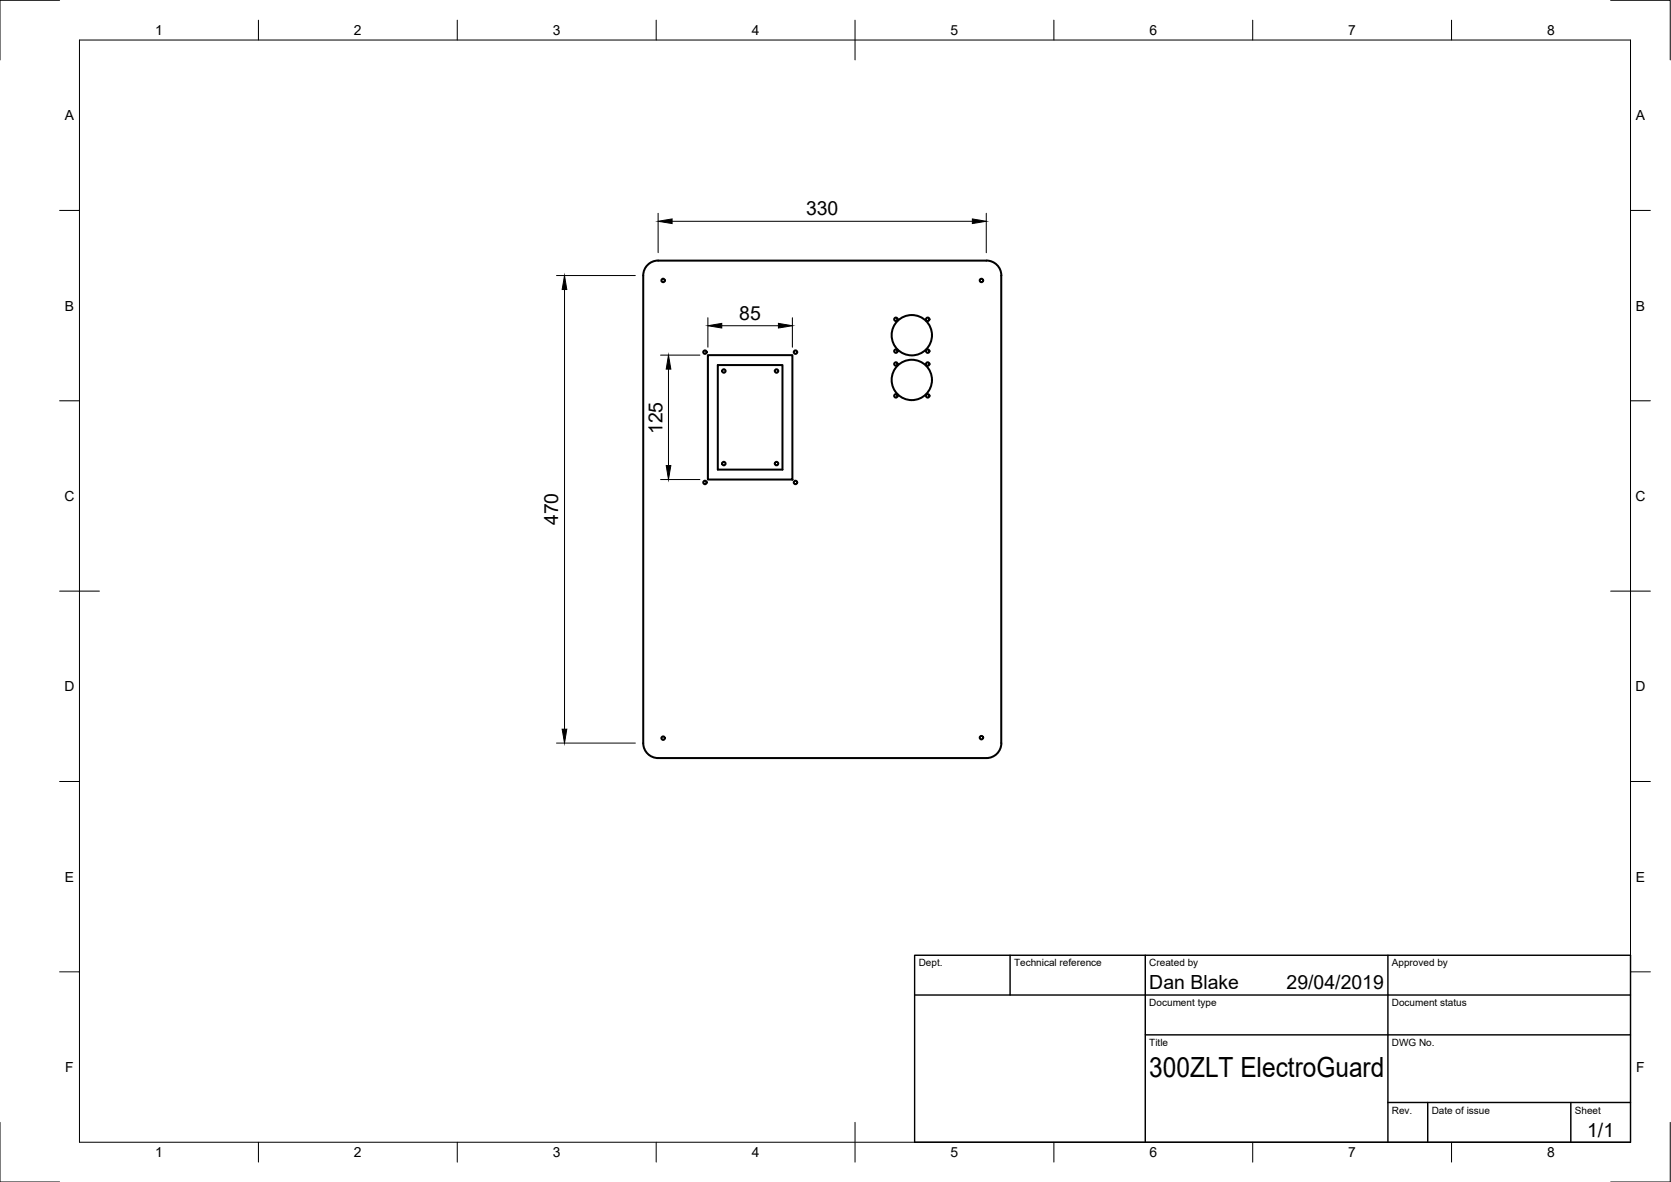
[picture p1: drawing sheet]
<svg xmlns="http://www.w3.org/2000/svg" width="420mm" height="297mm" viewBox="0 0 420 297" stroke-linecap="round" stroke-linejoin="round" font-family="sans-serif">
<!-- layer: Visible -->
<g fill="none" stroke="#000" stroke-width=".51">
<path d="M161.7 69.2v117.5a3.8 3.8 0 0 0 3.8 3.8h82.5M248 65.5h-82.5a3.8 3.8 0 0 0-3.8 3.7M248 65.5a3.8 3.8 0 0 1 3.8 3.7M251.8 69.2v117.5a3.8 3.8 0 0 1-3.8 3.8M178 89.2h21.2v31.3h-21.2zM180.5 91.7h16.2v26.3h-16.2z"/>
<circle cx="166.7" cy="70.5" r=".43"/>
<circle cx="246.8" cy="70.5" r=".43"/>
<circle cx="177.3" cy="88.5" r=".43"/>
<circle cx="182" cy="93.2" r=".43"/>
<circle cx="195.3" cy="93.2" r=".43"/>
<circle cx="200" cy="88.5" r=".43"/>
<circle cx="225.3" cy="80.2" r=".43"/>
<circle cx="225.3" cy="99.5" r=".43"/>
<circle cx="225.3" cy="88.2" r=".43"/>
<circle cx="225.3" cy="91.5" r=".43"/>
<circle cx="229.3" cy="84.2" r="5.1"/>
<circle cx="229.3" cy="95.5" r="5.1"/>
<circle cx="233.3" cy="80.2" r=".43"/>
<circle cx="233.3" cy="99.5" r=".43"/>
<circle cx="233.3" cy="91.5" r=".43"/>
<circle cx="233.3" cy="88.2" r=".43"/>
<circle cx="182" cy="116.5" r=".43"/>
<circle cx="195.3" cy="116.5" r=".43"/>
<circle cx="177.3" cy="121.2" r=".43"/>
<circle cx="200" cy="121.2" r=".43"/>
<circle cx="166.7" cy="185.5" r=".43"/>
<circle cx="246.8" cy="185.4" r=".43"/>
</g>
<!-- layer: Border -->
<g fill="none" stroke="#000" stroke-width=".25">
<path d="M15 .1h-15v15M20 10.1h390v276.9h-390zM65 5.1v5M115 5.1v5M165 5.1v5M215 5.1v10M265 5.1v5M315 5.1v5M365 5.1v5M405 .1h15v15M15 52.9h5M410 52.9h5"/>
<path d="M15 100.7h5M410 100.7h5M15 148.6h10M405 148.6h10M15 196.4h5M410 196.4h5M15 244.2h5M410 244.2h5M0 282.1v14.9h15M65 287v5M115 287v5M165 287v5"/>
<path d="M215 282.1v9.9M265 287v5M315 287v5M365 287v5M420 282.1v14.9h-15"/>
</g>
<!-- layer: TitleBlock -->
<path d="M230 240.1h180v46.9h-180zM230 250h180M254 240.1v9.9M288 240.1v46.9M349 240.1v46.9M288 260.1h122M349 277.1h61M359 277.1v9.9M395 277.1v9.9" fill="none" stroke="#000" stroke-width=".36"/>
<!-- layer: Dimensions -->
<path d="M165.5 53.6v9.9M169 55.6h75.5M248 53.6v9.9M139.9 69.2h19.8M141.9 72.8v110.4M178 79.8v7.5M199.2 79.8v7.5M166.1 89.2h9.9M168.1 92.8v24.2M181.5 81.9h14.2M166.1 120.5h9.9M139.9 186.7h19.8" fill="none" stroke="#000" stroke-width=".25"/>
<path d="M165.5 55.6l3.5-.6v1.2zM244.5 55l3.5 .6-3.5 .6zM141.9 69.2l.6 3.6h-1.1zM168.1 89.2l.6 3.6h-1.2zM178 81.9l3.5-.6v1.1zM195.7 81.3l3.5 .6-3.5 .5zM167.5 117h1.2l-.6 3.5zM141.4 183.2h1.1l-.6 3.5z" fill="#000" stroke="#000" stroke-width=".25"/>
<text font-size="7" x="289" y="270.6">300ZLT ElectroGuard</text>
<g font-size="4.9">
<text x="202.7" y="54">330</text>
<text x="185.9" y="80.3">85</text>
<text x="166.5" y="109.1" transform="rotate(-90 166.5 109.1)">125</text>
<text x="140.4" y="132" transform="rotate(-90 140.4 132)">470</text>
<text x="289" y="248.5">Dan Blake</text>
<text x="323.5" y="248.5">29/04/2019</text>
<text x="399.1" y="285.7">1/1</text>
</g>
<g font-size="3.5">
<text x="39" y="8.8">1</text>
<text x="89" y="8.8">2</text>
<text x="139" y="8.8">3</text>
<text x="189" y="8.8">4</text>
<text x="239" y="8.8">5</text>
<text x="289" y="8.8">6</text>
<text x="339" y="8.8">7</text>
<text x="389" y="8.8">8</text>
<text x="16.3" y="30.2">A</text>
<text x="411.3" y="30.2">A</text>
<text x="16.3" y="78">B</text>
<text x="411.3" y="78">B</text>
<text x="16.2" y="125.9">C</text>
<text x="411.2" y="125.9">C</text>
<text x="16.2" y="173.7">D</text>
<text x="411.2" y="173.7">D</text>
<text x="16.3" y="221.6">E</text>
<text x="411.3" y="221.6">E</text>
<text x="16.4" y="269.4">F</text>
<text x="411.4" y="269.4">F</text>
<text x="39" y="290.8">1</text>
<text x="89" y="290.8">2</text>
<text x="139" y="290.8">3</text>
<text x="189" y="290.8">4</text>
<text x="239" y="290.8">5</text>
<text x="289" y="290.8">6</text>
<text x="339" y="290.8">7</text>
<text x="389" y="290.8">8</text>
</g>
<g font-size="2.5">
<text x="231" y="242.9">Dept.</text>
<text x="255" y="242.9">Technical reference</text>
<text x="289" y="242.9">Created by</text>
<text x="350" y="242.9">Approved by</text>
<text x="289" y="252.8">Document type</text>
<text x="350" y="252.8">Document status</text>
<text x="289" y="262.9">Title</text>
<text x="350" y="262.9">DWG No.</text>
<text x="350" y="279.9">Rev.</text>
<text x="360" y="279.9">Date of issue</text>
<text x="396" y="279.9">Sheet</text>
</g>
</svg>
